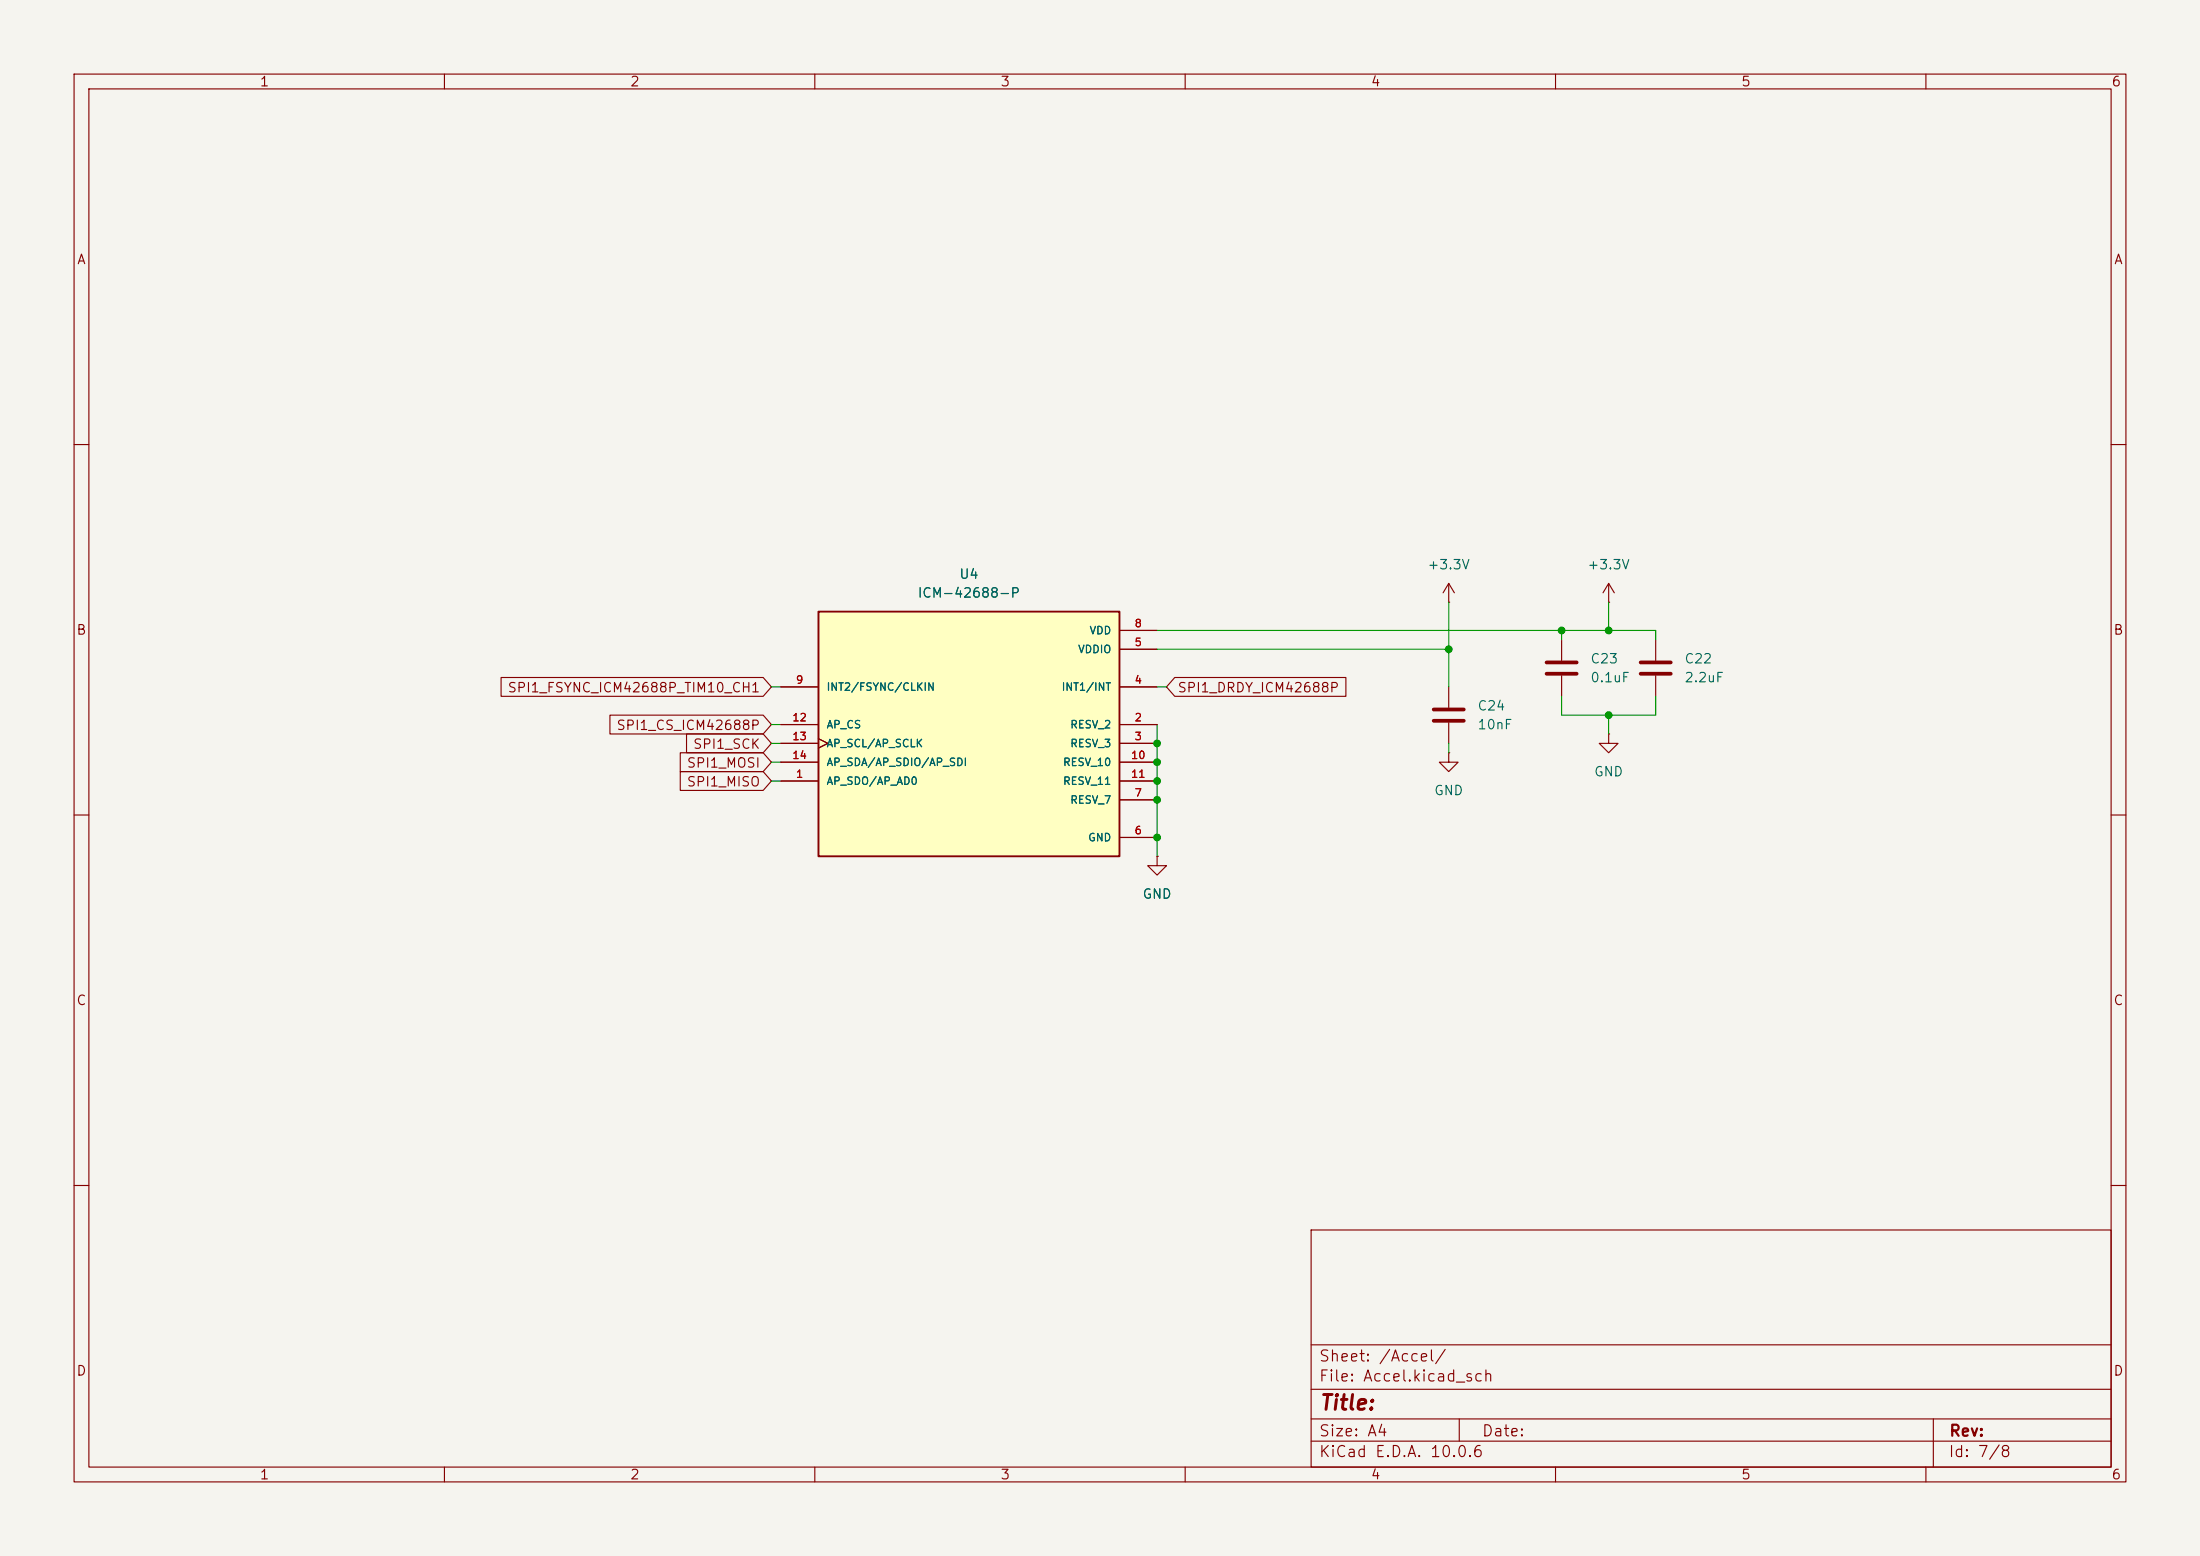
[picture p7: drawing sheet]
(kicad_sch
 (version 20260306)
 (generator "eeschema")
 (generator_version "10.0")
 (paper "A4")
 (lib_symbols
  (symbol "Device:C"
   (pin_numbers (hide yes))
   (pin_names
    (offset 0.254)) (exclude_from_sim no) (in_bom yes) (on_board yes)
   (in_pos_files yes)
   (duplicate_pin_numbers_are_jumpers no)
   (property "Reference" "C" (at 0.635 2.54 0) (show_name no) (do_not_autoplace no) (effects (font (size 1.27 1.27)) (justify left)))
   (property "Value" "C" (at 0.635 -2.54 0) (show_name no) (do_not_autoplace no) (effects (font (size 1.27 1.27)) (justify left)))
   (property "Footprint" "" (at 0.9652 -3.81 0) (show_name no) (do_not_autoplace no) (hide yes) (effects (font (size 1.27 1.27))))
   (property "Datasheet" "" (at 0 0 0) (show_name no) (do_not_autoplace no) (hide yes) (effects (font (size 1.27 1.27))))
   (property "Description" "Unpolarized capacitor" (at 0 0 0) (show_name no) (do_not_autoplace no) (hide yes) (effects (font (size 1.27 1.27))))
   (symbol "C_0_1"
    (polyline (pts (xy -2.032 0.762) (xy 2.032 0.762)) (stroke (width 0.508) (type default)) (fill (type none)))
    (polyline (pts (xy -2.032 -0.762) (xy 2.032 -0.762)) (stroke (width 0.508) (type default)) (fill (type none))))
   (symbol "C_1_1"
    (pin passive line (at 0 3.81 270) (length 2.794) (name "" (effects (font (size 1.27 1.27)))) (number "1" (effects (font (size 1.27 1.27)))))
    (pin passive line (at 0 -3.81 90) (length 2.794) (name "" (effects (font (size 1.27 1.27)))) (number "2" (effects (font (size 1.27 1.27))))))
   (embedded_fonts no))
  (symbol "ICM-42688-P:ICM-42688-P"
   (pin_names
    (offset 1.016)) (exclude_from_sim no) (in_bom yes) (on_board yes)
   (in_pos_files yes)
   (duplicate_pin_numbers_are_jumpers no)
   (property "Reference" "U" (at -20.32 16.002 0) (show_name no) (do_not_autoplace no) (effects (font (size 1.27 1.27)) (justify left bottom)))
   (property "Value" "ICM-42688-P" (at -20.32 -20.32 0) (show_name no) (do_not_autoplace no) (effects (font (size 1.27 1.27)) (justify left bottom)))
   (property "Footprint" "ICM-42688-P:PQFN50P300X250X97-14N" (at 0 0 0) (show_name no) (do_not_autoplace no) (hide yes) (effects (font (size 1.27 1.27)) (justify bottom)))
   (property "Datasheet" "" (at 0 0 0) (show_name no) (do_not_autoplace no) (hide yes) (effects (font (size 1.27 1.27))))
   (property "Description" "" (at 0 0 0) (show_name no) (do_not_autoplace no) (hide yes) (effects (font (size 1.27 1.27))))
   (property "PARTREV" "1.2" (at 0 0 0) (show_name no) (do_not_autoplace no) (hide yes) (effects (font (size 1.27 1.27)) (justify bottom)))
   (property "STANDARD" "IPC-7351B" (at 0 0 0) (show_name no) (do_not_autoplace no) (hide yes) (effects (font (size 1.27 1.27)) (justify bottom)))
   (property "MAXIMUM_PACKAGE_HEIGHT" "0.97mm" (at 0 0 0) (show_name no) (do_not_autoplace no) (hide yes) (effects (font (size 1.27 1.27)) (justify bottom)))
   (property "MANUFACTURER" "TDK InvenSense" (at 0 0 0) (show_name no) (do_not_autoplace no) (hide yes) (effects (font (size 1.27 1.27)) (justify bottom)))
   (symbol "ICM-42688-P_0_0"
    (rectangle (start -20.32 -17.78) (end 20.32 15.24) (stroke (width 0.254) (type default)) (fill (type background)))
    (pin bidirectional line (at -25.4 -7.62 0) (length 5.08) (name "AP_SDO/AP_AD0" (effects (font (size 1.016 1.016)))) (number "1" (effects (font (size 1.016 1.016)))))
    (pin passive line (at 25.4 0 180) (length 5.08) (name "RESV_2" (effects (font (size 1.016 1.016)))) (number "2" (effects (font (size 1.016 1.016)))))
    (pin passive line (at 25.4 -2.54 180) (length 5.08) (name "RESV_3" (effects (font (size 1.016 1.016)))) (number "3" (effects (font (size 1.016 1.016)))))
    (pin output line (at 25.4 5.08 180) (length 5.08) (name "INT1/INT" (effects (font (size 1.016 1.016)))) (number "4" (effects (font (size 1.016 1.016)))))
    (pin power_in line (at 25.4 10.16 180) (length 5.08) (name "VDDIO" (effects (font (size 1.016 1.016)))) (number "5" (effects (font (size 1.016 1.016)))))
    (pin power_in line (at 25.4 -15.24 180) (length 5.08) (name "GND" (effects (font (size 1.016 1.016)))) (number "6" (effects (font (size 1.016 1.016)))))
    (pin passive line (at 25.4 -10.16 180) (length 5.08) (name "RESV_7" (effects (font (size 1.016 1.016)))) (number "7" (effects (font (size 1.016 1.016)))))
    (pin power_in line (at 25.4 12.7 180) (length 5.08) (name "VDD" (effects (font (size 1.016 1.016)))) (number "8" (effects (font (size 1.016 1.016)))))
    (pin bidirectional line (at -25.4 5.08 0) (length 5.08) (name "INT2/FSYNC/CLKIN" (effects (font (size 1.016 1.016)))) (number "9" (effects (font (size 1.016 1.016)))))
    (pin passive line (at 25.4 -5.08 180) (length 5.08) (name "RESV_10" (effects (font (size 1.016 1.016)))) (number "10" (effects (font (size 1.016 1.016)))))
    (pin passive line (at 25.4 -7.62 180) (length 5.08) (name "RESV_11" (effects (font (size 1.016 1.016)))) (number "11" (effects (font (size 1.016 1.016)))))
    (pin input line (at -25.4 0 0) (length 5.08) (name "AP_CS" (effects (font (size 1.016 1.016)))) (number "12" (effects (font (size 1.016 1.016)))))
    (pin input clock (at -25.4 -2.54 0) (length 5.08) (name "AP_SCL/AP_SCLK" (effects (font (size 1.016 1.016)))) (number "13" (effects (font (size 1.016 1.016)))))
    (pin bidirectional line (at -25.4 -5.08 0) (length 5.08) (name "AP_SDA/AP_SDIO/AP_SDI" (effects (font (size 1.016 1.016)))) (number "14" (effects (font (size 1.016 1.016))))))
   (embedded_fonts no))
  (symbol "power:+3.3V"
   (power global)
   (pin_numbers (hide yes))
   (pin_names
    (offset 0) (hide yes)) (exclude_from_sim no) (in_bom yes) (on_board yes)
   (in_pos_files yes)
   (duplicate_pin_numbers_are_jumpers no)
   (property "Reference" "#PWR" (at 0 -3.81 0) (show_name no) (do_not_autoplace no) (hide yes) (effects (font (size 1.27 1.27))))
   (property "Value" "+3.3V" (at 0 3.556 0) (show_name no) (do_not_autoplace no) (effects (font (size 1.27 1.27))))
   (property "Footprint" "" (at 0 0 0) (show_name no) (do_not_autoplace no) (hide yes) (effects (font (size 1.27 1.27))))
   (property "Datasheet" "" (at 0 0 0) (show_name no) (do_not_autoplace no) (hide yes) (effects (font (size 1.27 1.27))))
   (property "Description" "Power symbol creates a global label with name \"+3.3V\"" (at 0 0 0) (show_name no) (do_not_autoplace no) (hide yes) (effects (font (size 1.27 1.27))))
   (symbol "+3.3V_0_1"
    (polyline (pts (xy -0.762 1.27) (xy 0 2.54)) (stroke (width 0) (type default)) (fill (type none)))
    (polyline (pts (xy 0 2.54) (xy 0.762 1.27)) (stroke (width 0) (type default)) (fill (type none)))
    (polyline (pts (xy 0 0) (xy 0 2.54)) (stroke (width 0) (type default)) (fill (type none))))
   (symbol "+3.3V_1_1"
    (pin power_in line (at 0 0 90) (length 0) (name "" (effects (font (size 1.27 1.27)))) (number "1" (effects (font (size 1.27 1.27))))))
   (embedded_fonts no))
  (symbol "power:GND"
   (power global)
   (pin_numbers (hide yes))
   (pin_names
    (offset 0) (hide yes)) (exclude_from_sim no) (in_bom yes) (on_board yes)
   (in_pos_files yes)
   (duplicate_pin_numbers_are_jumpers no)
   (property "Reference" "#PWR" (at 0 -6.35 0) (show_name no) (do_not_autoplace no) (hide yes) (effects (font (size 1.27 1.27))))
   (property "Value" "GND" (at 0 -3.81 0) (show_name no) (do_not_autoplace no) (effects (font (size 1.27 1.27))))
   (property "Footprint" "" (at 0 0 0) (show_name no) (do_not_autoplace no) (hide yes) (effects (font (size 1.27 1.27))))
   (property "Datasheet" "" (at 0 0 0) (show_name no) (do_not_autoplace no) (hide yes) (effects (font (size 1.27 1.27))))
   (property "Description" "Power symbol creates a global label with name \"GND\" , ground" (at 0 0 0) (show_name no) (do_not_autoplace no) (hide yes) (effects (font (size 1.27 1.27))))
   (symbol "GND_0_1"
    (polyline (pts (xy 0 0) (xy 0 -1.27) (xy 1.27 -1.27) (xy 0 -2.54) (xy -1.27 -1.27) (xy 0 -1.27)) (stroke (width 0) (type default)) (fill (type none))))
   (symbol "GND_1_1"
    (pin power_in line (at 0 0 270) (length 0) (name "" (effects (font (size 1.27 1.27)))) (number "1" (effects (font (size 1.27 1.27))))))
   (embedded_fonts no)))
 (junction
  (at 156.21 113.03)
  (diameter 0)
  (color 0 0 0 0))
 (junction
  (at 195.58 87.63)
  (diameter 0)
  (color 0 0 0 0))
 (junction
  (at 156.21 102.87)
  (diameter 0)
  (color 0 0 0 0))
 (junction
  (at 156.21 105.41)
  (diameter 0)
  (color 0 0 0 0))
 (junction
  (at 156.21 100.33)
  (diameter 0)
  (color 0 0 0 0))
 (junction
  (at 217.17 96.52)
  (diameter 0)
  (color 0 0 0 0))
 (junction
  (at 156.21 107.95)
  (diameter 0)
  (color 0 0 0 0))
 (junction
  (at 210.82 85.09)
  (diameter 0)
  (color 0 0 0 0))
 (junction
  (at 217.17 85.09)
  (diameter 0)
  (color 0 0 0 0))
 (wire
  (pts (xy 156.21 102.87) (xy 156.21 105.41))
  (stroke (width 0) (type default)))
 (wire
  (pts (xy 104.14 100.33) (xy 105.41 100.33))
  (stroke (width 0) (type default)))
 (wire
  (pts (xy 104.14 102.87) (xy 105.41 102.87))
  (stroke (width 0) (type default)))
 (wire
  (pts (xy 156.21 105.41) (xy 156.21 107.95))
  (stroke (width 0) (type default)))
 (wire
  (pts (xy 217.17 96.52) (xy 217.17 99.06))
  (stroke (width 0) (type default)))
 (wire
  (pts (xy 210.82 85.09) (xy 217.17 85.09))
  (stroke (width 0) (type default)))
 (wire
  (pts (xy 104.14 105.41) (xy 105.41 105.41))
  (stroke (width 0) (type default)))
 (wire
  (pts (xy 156.21 113.03) (xy 156.21 115.57))
  (stroke (width 0) (type default)))
 (wire
  (pts (xy 156.21 85.09) (xy 210.82 85.09))
  (stroke (width 0) (type default)))
 (wire
  (pts (xy 104.14 97.79) (xy 105.41 97.79))
  (stroke (width 0) (type default)))
 (wire
  (pts (xy 217.17 85.09) (xy 223.52 85.09))
  (stroke (width 0) (type default)))
 (wire
  (pts (xy 223.52 85.09) (xy 223.52 86.36))
  (stroke (width 0) (type default)))
 (wire
  (pts (xy 217.17 96.52) (xy 223.52 96.52))
  (stroke (width 0) (type default)))
 (wire
  (pts (xy 104.14 92.71) (xy 105.41 92.71))
  (stroke (width 0) (type default)))
 (wire
  (pts (xy 156.21 107.95) (xy 156.21 113.03))
  (stroke (width 0) (type default)))
 (wire
  (pts (xy 156.21 97.79) (xy 156.21 100.33))
  (stroke (width 0) (type default)))
 (wire
  (pts (xy 195.58 100.33) (xy 195.58 101.6))
  (stroke (width 0) (type default)))
 (wire
  (pts (xy 156.21 100.33) (xy 156.21 102.87))
  (stroke (width 0) (type default)))
 (wire
  (pts (xy 195.58 87.63) (xy 195.58 92.71))
  (stroke (width 0) (type default)))
 (wire
  (pts (xy 210.82 85.09) (xy 210.82 86.36))
  (stroke (width 0) (type default)))
 (wire
  (pts (xy 210.82 96.52) (xy 217.17 96.52))
  (stroke (width 0) (type default)))
 (wire
  (pts (xy 210.82 93.98) (xy 210.82 96.52))
  (stroke (width 0) (type default)))
 (wire
  (pts (xy 217.17 81.28) (xy 217.17 85.09))
  (stroke (width 0) (type default)))
 (wire
  (pts (xy 223.52 96.52) (xy 223.52 93.98))
  (stroke (width 0) (type default)))
 (wire
  (pts (xy 195.58 81.28) (xy 195.58 87.63))
  (stroke (width 0) (type default)))
 (wire
  (pts (xy 156.21 87.63) (xy 195.58 87.63))
  (stroke (width 0) (type default)))
 (wire
  (pts (xy 156.21 92.71) (xy 157.48 92.71))
  (stroke (width 0) (type default)))
 (global_label "SPI1_CS_ICM42688P"
  (shape input)
  (at 104.14 97.79 180)
  (fields_autoplaced yes)
  (effects (font (size 1.27 1.27)) (justify right))
  (property "Intersheetrefs" "${INTERSHEET_REFS}" (at 81.8026 97.79 0) (hide yes) (show_name no) (do_not_autoplace no) (effects (font (size 1.27 1.27)) (justify right))))
 (global_label "SPI1_DRDY_ICM42688P"
  (shape input)
  (at 157.48 92.71 0)
  (fields_autoplaced yes)
  (effects (font (size 1.27 1.27)) (justify left))
  (property "Intersheetrefs" "${INTERSHEET_REFS}" (at 182.2365 92.71 0) (hide yes) (show_name no) (do_not_autoplace no) (effects (font (size 1.27 1.27)) (justify left))))
 (global_label "SPI1_SCK"
  (shape input)
  (at 104.14 100.33 180)
  (fields_autoplaced yes)
  (effects (font (size 1.27 1.27)) (justify right))
  (property "Intersheetrefs" "${INTERSHEET_REFS}" (at 92.1439 100.33 0) (hide yes) (show_name no) (do_not_autoplace no) (effects (font (size 1.27 1.27)) (justify right))))
 (global_label "SPI1_MISO"
  (shape input)
  (at 104.14 105.41 180)
  (fields_autoplaced yes)
  (effects (font (size 1.27 1.27)) (justify right))
  (property "Intersheetrefs" "${INTERSHEET_REFS}" (at 91.2972 105.41 0) (hide yes) (show_name no) (do_not_autoplace no) (effects (font (size 1.27 1.27)) (justify right))))
 (global_label "SPI1_FSYNC_ICM42688P_TIM10_CH1"
  (shape input)
  (at 104.14 92.71 180)
  (fields_autoplaced yes)
  (effects (font (size 1.27 1.27)) (justify right))
  (property "Intersheetrefs" "${INTERSHEET_REFS}" (at 67.1069 92.71 0) (hide yes) (show_name no) (do_not_autoplace no) (effects (font (size 1.27 1.27)) (justify right))))
 (global_label "SPI1_MOSI"
  (shape input)
  (at 104.14 102.87 180)
  (fields_autoplaced yes)
  (effects (font (size 1.27 1.27)) (justify right))
  (property "Intersheetrefs" "${INTERSHEET_REFS}" (at 91.2972 102.87 0) (hide yes) (show_name no) (do_not_autoplace no) (effects (font (size 1.27 1.27)) (justify right))))
 (symbol
  (lib_id "power:GND")
  (at 195.58 101.6 0)
  (unit 1)
  (body_style 1)
  (exclude_from_sim no)
  (in_bom yes)
  (on_board yes)
  (in_pos_files yes)
  (dnp no)
  (fields_autoplaced yes)
  (property "Reference" "#PWR061" (at 195.58 107.95 0) (hide yes) (show_name no) (do_not_autoplace no) (effects (font (size 1.27 1.27))))
  (property "Value" "GND" (at 195.58 106.68 0) (show_name no) (do_not_autoplace no) (effects (font (size 1.27 1.27))))
  (property "Footprint" "" (at 195.58 101.6 0) (hide yes) (show_name no) (do_not_autoplace no) (effects (font (size 1.27 1.27))))
  (property "Datasheet" "" (at 195.58 101.6 0) (hide yes) (show_name no) (do_not_autoplace no) (effects (font (size 1.27 1.27))))
  (property "Description" "Power symbol creates a global label with name \"GND\" , ground" (at 195.58 101.6 0) (hide yes) (show_name no) (do_not_autoplace no) (effects (font (size 1.27 1.27))))
  (pin "1"))
 (symbol
  (lib_id "power:GND")
  (at 217.17 99.06 0)
  (unit 1)
  (body_style 1)
  (exclude_from_sim no)
  (in_bom yes)
  (on_board yes)
  (in_pos_files yes)
  (dnp no)
  (fields_autoplaced yes)
  (property "Reference" "#PWR060" (at 217.17 105.41 0) (hide yes) (show_name no) (do_not_autoplace no) (effects (font (size 1.27 1.27))))
  (property "Value" "GND" (at 217.17 104.14 0) (show_name no) (do_not_autoplace no) (effects (font (size 1.27 1.27))))
  (property "Footprint" "" (at 217.17 99.06 0) (hide yes) (show_name no) (do_not_autoplace no) (effects (font (size 1.27 1.27))))
  (property "Datasheet" "" (at 217.17 99.06 0) (hide yes) (show_name no) (do_not_autoplace no) (effects (font (size 1.27 1.27))))
  (property "Description" "Power symbol creates a global label with name \"GND\" , ground" (at 217.17 99.06 0) (hide yes) (show_name no) (do_not_autoplace no) (effects (font (size 1.27 1.27))))
  (pin "1"))
 (symbol
  (lib_id "power:+3.3V")
  (at 217.17 81.28 0)
  (unit 1)
  (body_style 1)
  (exclude_from_sim no)
  (in_bom yes)
  (on_board yes)
  (in_pos_files yes)
  (dnp no)
  (fields_autoplaced yes)
  (property "Reference" "#PWR059" (at 217.17 85.09 0) (hide yes) (show_name no) (do_not_autoplace no) (effects (font (size 1.27 1.27))))
  (property "Value" "+3.3V" (at 217.17 76.2 0) (show_name no) (do_not_autoplace no) (effects (font (size 1.27 1.27))))
  (property "Footprint" "" (at 217.17 81.28 0) (hide yes) (show_name no) (do_not_autoplace no) (effects (font (size 1.27 1.27))))
  (property "Datasheet" "" (at 217.17 81.28 0) (hide yes) (show_name no) (do_not_autoplace no) (effects (font (size 1.27 1.27))))
  (property "Description" "Power symbol creates a global label with name \"+3.3V\"" (at 217.17 81.28 0) (hide yes) (show_name no) (do_not_autoplace no) (effects (font (size 1.27 1.27))))
  (pin "1"))
 (symbol
  (lib_id "Device:C")
  (at 195.58 96.52 0)
  (unit 1)
  (body_style 1)
  (exclude_from_sim no)
  (in_bom yes)
  (on_board yes)
  (in_pos_files yes)
  (dnp no)
  (fields_autoplaced yes)
  (property "Reference" "C24" (at 199.39 95.2499 0) (show_name no) (do_not_autoplace no) (effects (font (size 1.27 1.27)) (justify left)))
  (property "Value" "10nF" (at 199.39 97.7899 0) (show_name no) (do_not_autoplace no) (effects (font (size 1.27 1.27)) (justify left)))
  (property "Footprint" "Capacitor_SMD:C_0603_1608Metric_Pad1.08x0.95mm_HandSolder" (at 196.5452 100.33 0) (hide yes) (show_name no) (do_not_autoplace no) (effects (font (size 1.27 1.27))))
  (property "Datasheet" "" (at 195.58 96.52 0) (hide yes) (show_name no) (do_not_autoplace no) (effects (font (size 1.27 1.27))))
  (property "Description" "Unpolarized capacitor" (at 195.58 96.52 0) (hide yes) (show_name no) (do_not_autoplace no) (effects (font (size 1.27 1.27))))
  (pin "1")
  (pin "2"))
 (symbol
  (lib_id "power:+3.3V")
  (at 195.58 81.28 0)
  (unit 1)
  (body_style 1)
  (exclude_from_sim no)
  (in_bom yes)
  (on_board yes)
  (in_pos_files yes)
  (dnp no)
  (fields_autoplaced yes)
  (property "Reference" "#PWR062" (at 195.58 85.09 0) (hide yes) (show_name no) (do_not_autoplace no) (effects (font (size 1.27 1.27))))
  (property "Value" "+3.3V" (at 195.58 76.2 0) (show_name no) (do_not_autoplace no) (effects (font (size 1.27 1.27))))
  (property "Footprint" "" (at 195.58 81.28 0) (hide yes) (show_name no) (do_not_autoplace no) (effects (font (size 1.27 1.27))))
  (property "Datasheet" "" (at 195.58 81.28 0) (hide yes) (show_name no) (do_not_autoplace no) (effects (font (size 1.27 1.27))))
  (property "Description" "Power symbol creates a global label with name \"+3.3V\"" (at 195.58 81.28 0) (hide yes) (show_name no) (do_not_autoplace no) (effects (font (size 1.27 1.27))))
  (pin "1"))
 (symbol
  (lib_id "ICM-42688-P:ICM-42688-P")
  (at 130.81 97.79 0)
  (unit 1)
  (body_style 1)
  (exclude_from_sim no)
  (in_bom yes)
  (on_board yes)
  (in_pos_files yes)
  (dnp no)
  (fields_autoplaced yes)
  (property "Reference" "U4" (at 130.81 77.47 0) (show_name no) (do_not_autoplace no) (effects (font (size 1.27 1.27))))
  (property "Value" "ICM-42688-P" (at 130.81 80.01 0) (show_name no) (do_not_autoplace no) (effects (font (size 1.27 1.27))))
  (property "Footprint" "ICM-42688-P:PQFN50P300X250X97-14N" (at 130.81 97.79 0) (hide yes) (show_name no) (do_not_autoplace no) (effects (font (size 1.27 1.27)) (justify bottom)))
  (property "Datasheet" "" (at 130.81 97.79 0) (hide yes) (show_name no) (do_not_autoplace no) (effects (font (size 1.27 1.27))))
  (property "Description" "" (at 130.81 97.79 0) (hide yes) (show_name no) (do_not_autoplace no) (effects (font (size 1.27 1.27))))
  (property "PARTREV" "1.2" (at 130.81 97.79 0) (hide yes) (show_name no) (do_not_autoplace no) (effects (font (size 1.27 1.27)) (justify bottom)))
  (property "STANDARD" "IPC-7351B" (at 130.81 97.79 0) (hide yes) (show_name no) (do_not_autoplace no) (effects (font (size 1.27 1.27)) (justify bottom)))
  (property "MAXIMUM_PACKAGE_HEIGHT" "0.97mm" (at 130.81 97.79 0) (hide yes) (show_name no) (do_not_autoplace no) (effects (font (size 1.27 1.27)) (justify bottom)))
  (property "MANUFACTURER" "TDK InvenSense" (at 130.81 97.79 0) (hide yes) (show_name no) (do_not_autoplace no) (effects (font (size 1.27 1.27)) (justify bottom)))
  (pin "7")
  (pin "2")
  (pin "14")
  (pin "3")
  (pin "10")
  (pin "13")
  (pin "8")
  (pin "12")
  (pin "6")
  (pin "5")
  (pin "1")
  (pin "4")
  (pin "9")
  (pin "11"))
 (symbol
  (lib_id "power:GND")
  (at 156.21 115.57 0)
  (unit 1)
  (body_style 1)
  (exclude_from_sim no)
  (in_bom yes)
  (on_board yes)
  (in_pos_files yes)
  (dnp no)
  (fields_autoplaced yes)
  (property "Reference" "#PWR058" (at 156.21 121.92 0) (hide yes) (show_name no) (do_not_autoplace no) (effects (font (size 1.27 1.27))))
  (property "Value" "GND" (at 156.21 120.65 0) (show_name no) (do_not_autoplace no) (effects (font (size 1.27 1.27))))
  (property "Footprint" "" (at 156.21 115.57 0) (hide yes) (show_name no) (do_not_autoplace no) (effects (font (size 1.27 1.27))))
  (property "Datasheet" "" (at 156.21 115.57 0) (hide yes) (show_name no) (do_not_autoplace no) (effects (font (size 1.27 1.27))))
  (property "Description" "Power symbol creates a global label with name \"GND\" , ground" (at 156.21 115.57 0) (hide yes) (show_name no) (do_not_autoplace no) (effects (font (size 1.27 1.27))))
  (pin "1"))
 (symbol
  (lib_id "Device:C")
  (at 223.52 90.17 0)
  (unit 1)
  (body_style 1)
  (exclude_from_sim no)
  (in_bom yes)
  (on_board yes)
  (in_pos_files yes)
  (dnp no)
  (fields_autoplaced yes)
  (property "Reference" "C22" (at 227.33 88.8999 0) (show_name no) (do_not_autoplace no) (effects (font (size 1.27 1.27)) (justify left)))
  (property "Value" "2.2uF" (at 227.33 91.4399 0) (show_name no) (do_not_autoplace no) (effects (font (size 1.27 1.27)) (justify left)))
  (property "Footprint" "Capacitor_SMD:C_0603_1608Metric_Pad1.08x0.95mm_HandSolder" (at 224.4852 93.98 0) (hide yes) (show_name no) (do_not_autoplace no) (effects (font (size 1.27 1.27))))
  (property "Datasheet" "" (at 223.52 90.17 0) (hide yes) (show_name no) (do_not_autoplace no) (effects (font (size 1.27 1.27))))
  (property "Description" "Unpolarized capacitor" (at 223.52 90.17 0) (hide yes) (show_name no) (do_not_autoplace no) (effects (font (size 1.27 1.27))))
  (pin "1")
  (pin "2"))
 (symbol
  (lib_id "Device:C")
  (at 210.82 90.17 0)
  (unit 1)
  (body_style 1)
  (exclude_from_sim no)
  (in_bom yes)
  (on_board yes)
  (in_pos_files yes)
  (dnp no)
  (fields_autoplaced yes)
  (property "Reference" "C23" (at 214.63 88.8999 0) (show_name no) (do_not_autoplace no) (effects (font (size 1.27 1.27)) (justify left)))
  (property "Value" "0.1uF" (at 214.63 91.4399 0) (show_name no) (do_not_autoplace no) (effects (font (size 1.27 1.27)) (justify left)))
  (property "Footprint" "Capacitor_SMD:C_0603_1608Metric_Pad1.08x0.95mm_HandSolder" (at 211.7852 93.98 0) (hide yes) (show_name no) (do_not_autoplace no) (effects (font (size 1.27 1.27))))
  (property "Datasheet" "" (at 210.82 90.17 0) (hide yes) (show_name no) (do_not_autoplace no) (effects (font (size 1.27 1.27))))
  (property "Description" "Unpolarized capacitor" (at 210.82 90.17 0) (hide yes) (show_name no) (do_not_autoplace no) (effects (font (size 1.27 1.27))))
  (pin "1")
  (pin "2")))
